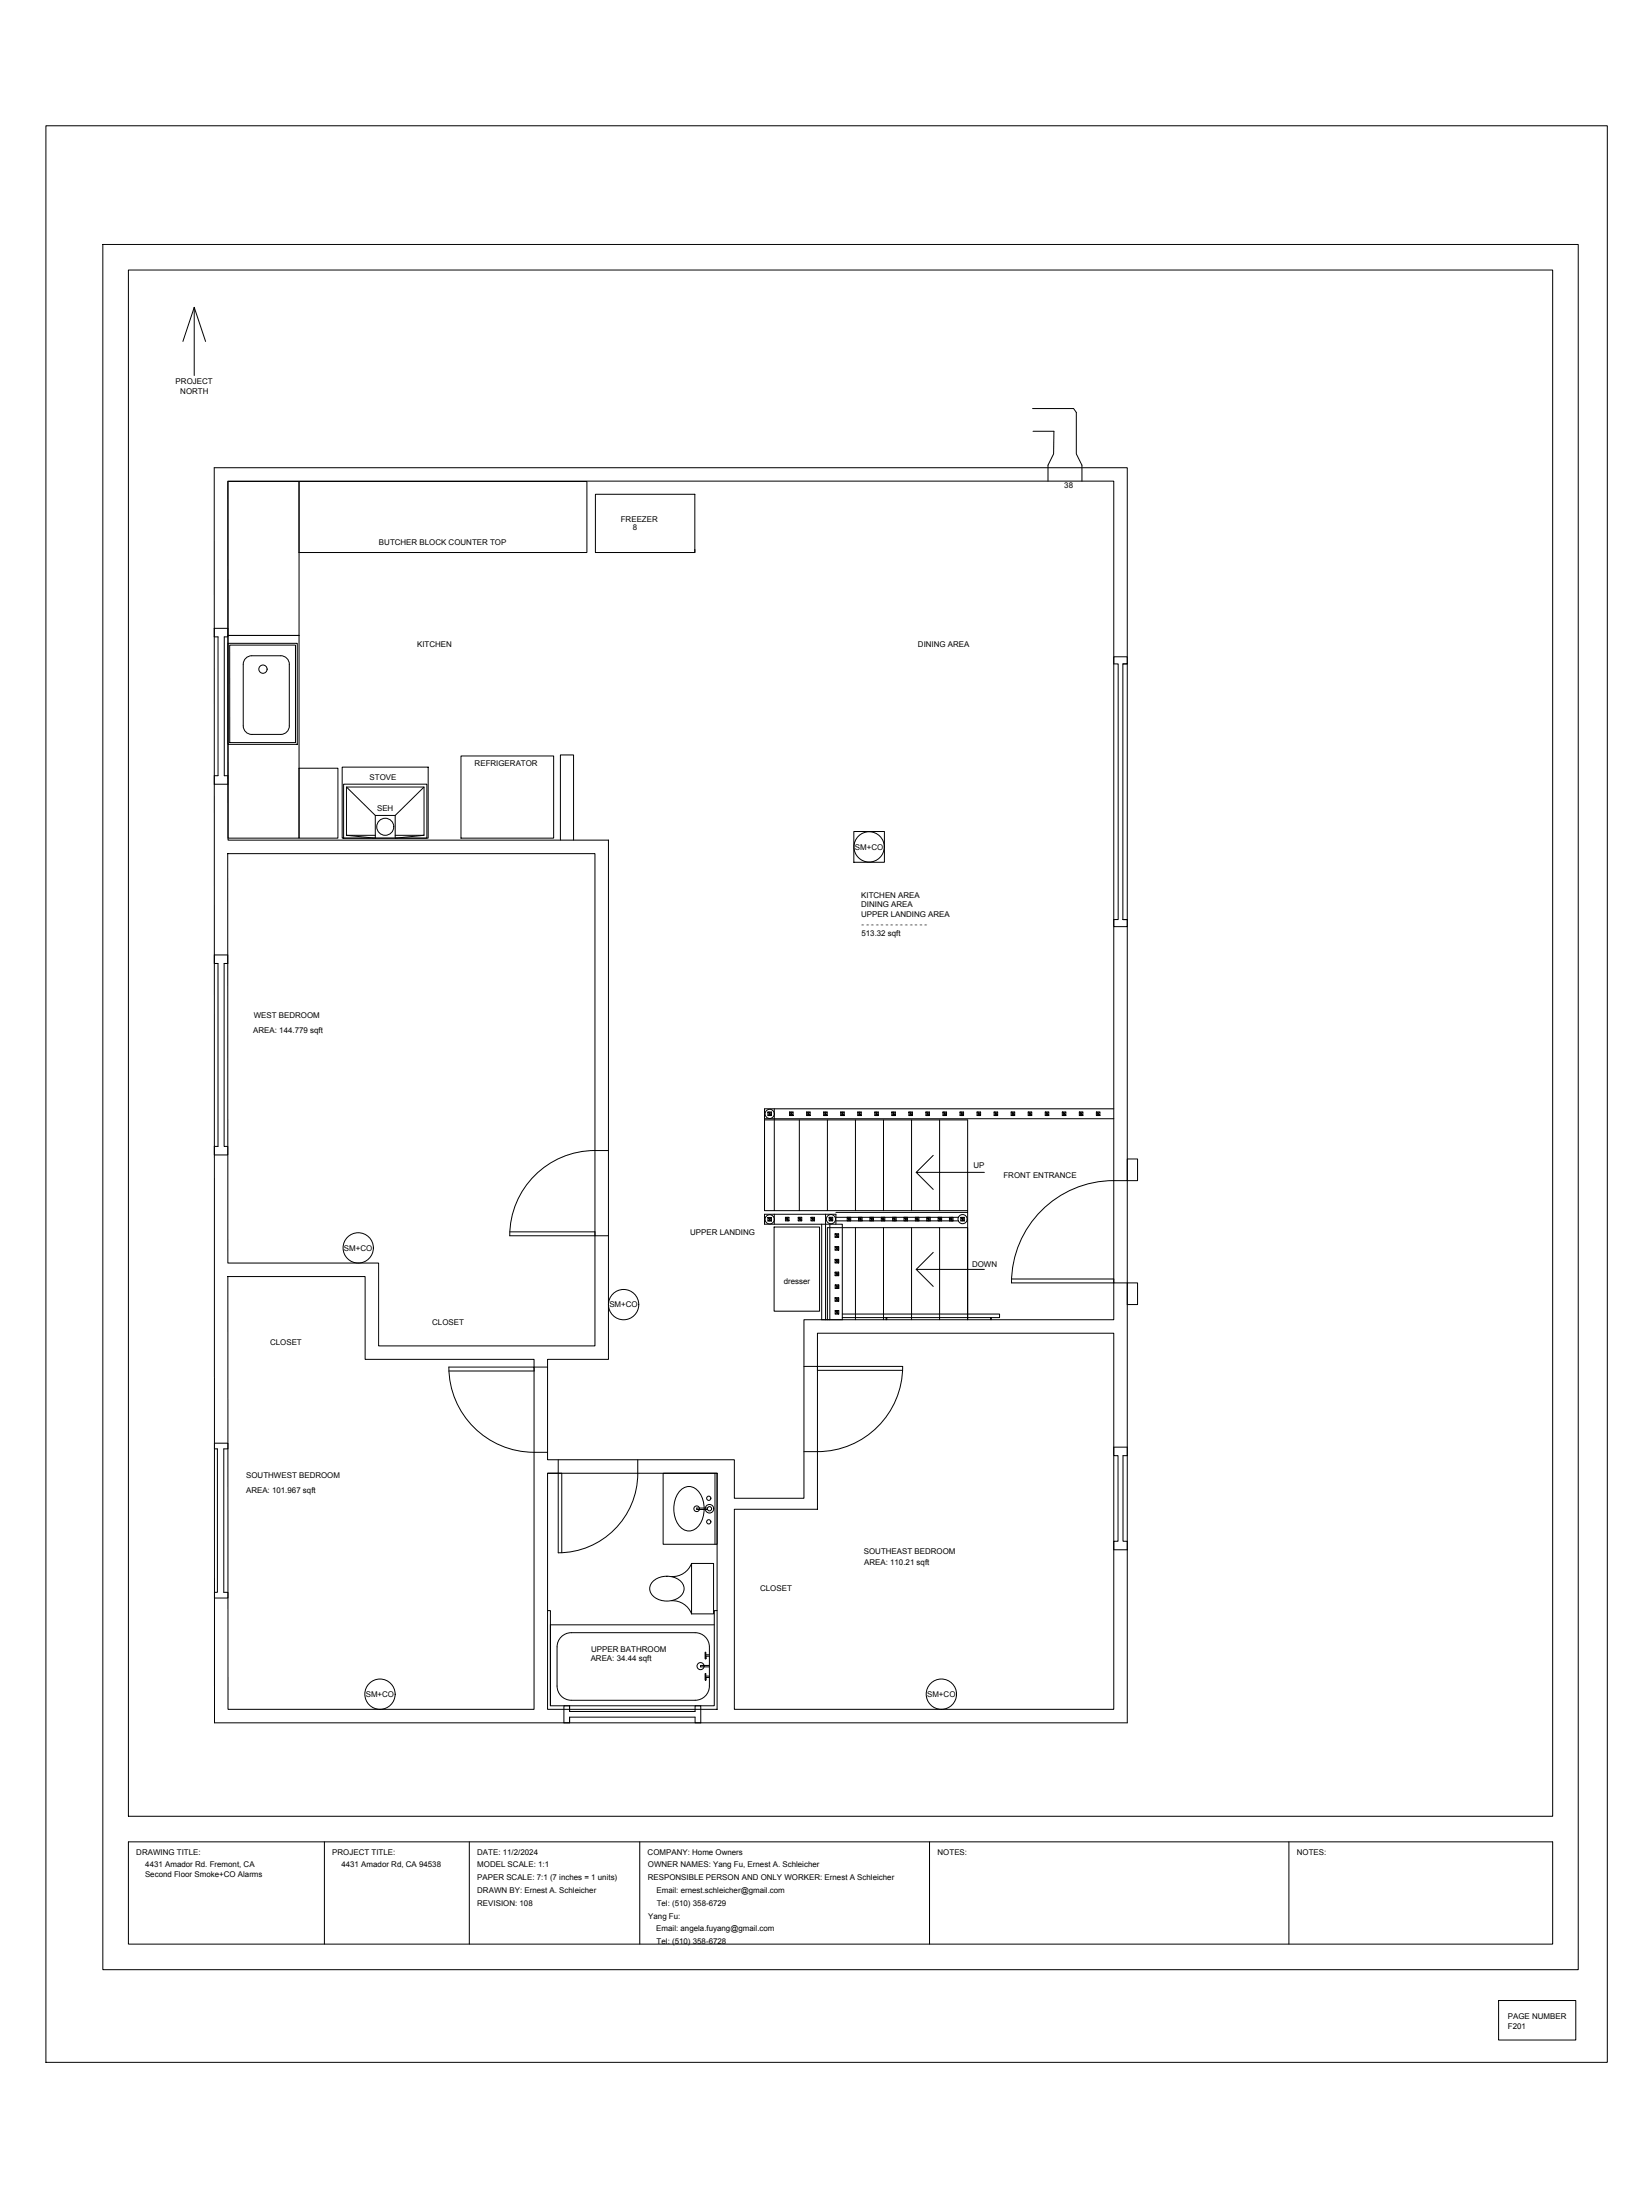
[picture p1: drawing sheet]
<svg xmlns="http://www.w3.org/2000/svg" width="914mm" height="1219mm" viewBox="0 0 914 1219" stroke-linecap="round" stroke-linejoin="round" font-family="sans-serif">
<!-- layer: A201-Floorplan-2nd-floor -->
<g fill="none" stroke="#000" stroke-width=".55">
<path d="M572 226h23l1 3v23l4 6v9M572 239h12v13l-3 6v9M119 259h506v696h-506zM126 267h491v464h-171v99h-39v-21h-104v-56h34v-287h-211zM126 267h40v85h-40zM166 267h159v39h-159zM330 274h55v32h-55zM385 304v2M119 348h7v5h-2v77h2v5h-7M119 353h2v77h-2M126 357h39v56h-39zM126 352h40v112h-40z"/>
<path d="M127 358h37v54h-37zM136 365l4-2h16a5 5 0 0 1 4 5v34a5 5 0 0 1-4 5h-16a5 5 0 0 1-5-5v-34v-2zM622 368h3v-4h-8v4h3v142h-3v4h8v-4h-3M625 368h-3v142M255 419h52v45h-52zM166 426h21v38h-21zM190 425h47v39h-47zM190 435h47v29h-47zM192 436l16 16M235 436l-16 16h-11v12l-16-1M219 452v12l16-1M126 473h204v273h-120v-46h-84z"/>
<path d="M208 463h-16v-27h43v27h-16M311 466v-48h7v48M622 510h3M119 529h7v5h-2v101h2v5h-7M119 534h2v101h-2M424 620h193M426 616h2v2l-2-2v2h2M427 616v2M428 616l-2 2M429 614v57M438 616h2v2l-2-2v2h2M439 616v2"/>
<path d="M440 616l-2 2M447 616h2v2l-2-2v2h2M448 616v2M449 616l-2 2M456 616h2v2l-2-2v2h2M457 616v2M458 616l-2 2M466 616h2v2l-2-2v2h2M467 616v2M468 616l-2 2M475 616h2v2l-2-2v2h2M476 616v2"/>
<path d="M477 616l-2 2M485 616h2v2l-2-2v2h2M486 616v2M487 616l-2 2M494 616h2v2l-2-2v2h2M495 616v2M496 616l-2 2M504 616h2v2l-2-2v2h2M505 616v2M506 616l-2 2M513 616h2v2l-2-2v2h2M514 616v2"/>
<path d="M515 616l-2 2M523 616h2v2l-2-2v2h2M524 616v2M525 616l-2 2M532 616h2v2l-2-2v2h2M533 616v2M534 616l-2 2M541 616h2v2l-2-2v2h2M542 616v2M543 616l-2 2M551 616h2v2l-2-2v2h2M552 616v2"/>
<path d="M553 616l-2 2M560 616h2v2l-2-2v2h2M561 616v2M562 616l-2 2M570 616h2v2l-2-2v2h2M571 616v2M572 616l-2 2M579 616h2v2l-2-2v2h2M580 616v2M581 616l-2 2M589 616h2v2l-2-2v2h2M590 616v2"/>
<path d="M591 616l-2 2M598 616h2v2l-2-2v2h2M599 616v2M600 616l-2 2M608 616h2v2l-2-2v2h2M609 616v2M610 616l-2 2M617 614h-193v57h112M337 638a49 49 0 0 0-48 23 47 47 0 0 0-7 24h55M424 621h112v110v-51h-77v51M443 621v50M459 621v50"/>
<path d="M474 621v50M490 621v50M505 621v50M521 621v50M517 640l-9 10M546 650h-38l9 9M625 642h5v12h-5zM625 654a57 57 0 0 0-64 57h64M426 675h2v2l-2-2v2h2M427 675v2M428 675l-2 2M429 673v5"/>
<path d="M435 675h2v2l-2-2v2h2M436 675v2M437 675l-2 2M442 675h2v2l-2-2v2h2M443 675v2M444 675l-2 2M449 675h2v2l-2-2v2h2M450 675v2M451 675l-2 2M455 678v53h12v-53h-43v-5h39v5M458 673v58M460 675h1v2l-1-2v2h1"/>
<path d="M460 678v53M460 675v2M461 675l-1 2M463 672h73M463 677h68M463 675h68M469 675h2v2l-2-2v2h2M470 675v2M471 675l-2 2M476 675h2v2l-2-2v2h2M477 675v2M478 675l-2 2"/>
<path d="M482 675h2v2l-2-2v2h2M483 675v2M484 675l-2 2M488 675h2v2l-2-2v2h2M489 675v2M490 675l-2 2M495 675h2v2l-2-2v2h2M496 675v2M497 675l-2 2M501 675h2v2l-2-2v2h2M502 675v2M503 675l-2 2"/>
<path d="M507 675h2v2l-2-2v2h2M508 675v2M509 675l-2 2M514 675h2v2l-2-2v2h2M515 675v2M516 675l-2 2M520 675h2v2l-2-2v2h2M521 675v2M522 675l-2 2M526 675h2v2l-2-2v2h2M527 675v2M528 675l-2 2"/>
<path d="M532 675h2v2l-2-2v2h2M533 675v2M534 675l-2 2M283 683h47v2M429 680h25v47h-25zM463 698h2v2l-2-2v2h2v-2l-2 2M463 691h2v2l-2-2v2h2v-2l-2 2M463 684h2v2l-2-2v2h2M464 684v2M464 691v2M464 698v2M465 684l-2 2"/>
<path d="M474 680v51M490 680v51M505 680v51M517 694l-9 9M521 680v51M126 707h76v46h94v194h-170zM463 719h2v2l-2-2v2h2v-2l-2 2M463 705h2v2l-2-2v2h2v-2l-2 2M463 712h2v2l-2-2v2h2v-2l-2 2M464 705v2M464 719v2M464 712v2"/>
<path d="M546 703h-38l9 10M561 709h56v2M625 711h5v12h-5zM453 739h164v208h-210v-111h46zM463 726h2v2l-2-2v2h2M464 726v2M465 726l-2 2M467 728h87v2h-87M491 730v1M549 730v1M249 760h47v-2h-47a47 47 0 0 0 47 47h7M296 758h7"/>
<path d="M446 757h7M500 759h-47v-2h47a47 47 0 0 1-47 47h-7M119 800h7v3h-2v79h2v4h-7M119 803h1v79h-1M303 816h94v131h-94zM309 809v7h-6M353 809a46 46 0 0 1-19 44 44 44 0 0 1-25 8v-45h2v44M367 816h30v40h-30zM396 816v40M617 802h8v5h-3v47h3v5h-8v-5h3v-47h-3zM377 826a7 7 0 0 1 7-2 7 7 0 0 1 5 6 14 14 0 0 1-5 18 8 8 0 0 1-10-7 16 16 0 0 1 3-15zM392 836h-6v1h6"/>
<path d="M362 876a11 11 0 0 1 17 3 8 8 0 0 1-11 8 7 7 0 0 1-7-9zM383 866a11 11 0 0 1-11 8M383 866h12v28h-12M383 866v28M303 893h2v52h91v-52h1M372 887a11 11 0 0 1 11 7M311 907l3-2h3h68a8 8 0 0 1 8 8v21a8 8 0 0 1-8 8h-68a8 8 0 0 1-8-8v-22zM391 917h2M393 918h-2v1v-3v3M396 900h-91v45M391 929h2M393 930h-2v1v-4v4"/>
<path d="M393 923h-5v1h5M316 945v3h69v-3h3v10h-3v-3h-69v3M316 948v-3h-3v10h3v-3"/>
<circle cx="146" cy="371" r="2.3"/>
<circle cx="214" cy="458" r="5"/>
<circle cx="427" cy="617" r="2.6"/>
<circle cx="427" cy="676" r="2.6"/>
<circle cx="460" cy="676" r="2.6"/>
<circle cx="533" cy="676" r="2.5"/>
<circle cx="386" cy="836" r="1.6"/>
<circle cx="393" cy="830" r="1.2"/>
<circle cx="393" cy="836" r="2.4"/>
<circle cx="393" cy="836" r="1.2"/>
<circle cx="393" cy="843" r="1.2"/>
<circle cx="388" cy="923" r="2"/>
</g>
<!-- layer: Title Block -->
<path d="M71 1021h789v56h-789z" fill="none" stroke="#000" stroke-width=".55"/>
<!-- layer: 00-page-edge -->
<path d="M25 70h866v1073h-866zM57 135h818v957h-818zM71 150h789v857h-789zM108 170v38M101 189l7-19 6 19M71 1021h.1M180 1021v56M260 1021v56M355 1021v56M515 1021v56M714 1021v56M830 1109h43v22h-43z" fill="none" stroke="#000" stroke-width=".55"/>
<!-- layer: A201-Text -->
<path d="M330 306h2" fill="none" stroke="#000" stroke-width=".55"/>
<!-- layer: F201-Fire-and-CO-2nd-floor -->
<g fill="none" stroke="#000" stroke-width=".55">
<path d="M473 461h17v17h-17z"/>
<circle cx="482" cy="469" r="8"/>
<circle cx="199" cy="692" r="8"/>
<circle cx="346" cy="723" r="8"/>
<circle cx="211" cy="939" r="8"/>
<circle cx="522" cy="939" r="8"/>
</g>
<g font-size="4.4">
<text x="97" y="213">PROJECT</text>
<text x="100" y="218">NORTH</text>
<text x="590" y="271">38</text>
<text x="344" y="289">FREEZER</text>
<text x="351" y="294">8</text>
<text x="210" y="302">BUTCHER BLOCK COUNTER TOP</text>
<text x="231" y="359">KITCHEN</text>
<text x="509" y="358">DINING AREA</text>
<text x="263" y="425">REFRIGERATOR</text>
<text x="205" y="432">STOVE</text>
<text x="209" y="449">SEH</text>
<text x="474" y="471">SM+CO</text>
<text x="477" y="498">KITCHEN AREA</text>
<text x="477" y="503">DINING AREA</text>
<text x="477" y="508">UPPER LANDING AREA</text>
<text x="477" y="513">- - - - - - - - - - - - - -</text>
<text x="477" y="519">513.32 sqft</text>
<text x="141" y="564">WEST BEDROOM</text>
<text x="140" y="573">AREA: 144.779 sqft</text>
<text x="539" y="647">UP</text>
<text x="556" y="653">FRONT ENTRANCE</text>
<text x="383" y="684">UPPER LANDING</text>
<text x="191" y="693">SM+CO</text>
<text x="539" y="702">DOWN</text>
<text x="434" y="712">dresser</text>
<text x="338" y="725">SM+CO</text>
<text x="240" y="734">CLOSET</text>
<text x="150" y="746">CLOSET</text>
<text x="136" y="819">SOUTHWEST BEDROOM</text>
<text x="136" y="827">AREA: 101.967 sqft</text>
<text x="479" y="861">SOUTHEAST BEDROOM</text>
<text x="479" y="867">AREA: 110.21 sqft</text>
<text x="421" y="882">CLOSET</text>
<text x="328" y="915">UPPER BATHROOM</text>
<text x="327" y="921">AREA: 34.44 sqft</text>
<text x="203" y="940">SM+CO</text>
<text x="514" y="940">SM+CO</text>
<text x="76" y="1028">DRAWING TITLE:</text>
<text x="184" y="1028">PROJECT TITLE:</text>
<text x="264" y="1028">DATE: 11/2/2024</text>
<text x="359" y="1028">COMPANY: Home Owners</text>
<text x="520" y="1028">NOTES:</text>
<text x="719" y="1028">NOTES:</text>
<text x="81" y="1035">4431 Amador Rd. Fremont, CA</text>
<text x="189" y="1035">4431 Amador Rd, CA 94538</text>
<text x="264" y="1035">MODEL SCALE: 1:1</text>
<text x="359" y="1035">OWNER NAMES: Yang Fu, Ernest A. Schleicher</text>
<text x="80" y="1040">Second Floor Smoke+CO Alarms</text>
<text x="264" y="1042">PAPER SCALE: 7:1 (7 inches = 1 units)</text>
<text x="359" y="1042">RESPONSIBLE PERSON AND ONLY WORKER: Ernest A Schleicher</text>
<text x="264" y="1049">DRAWN BY: Ernest A. Schleicher</text>
<text x="364" y="1049">Email: ernest.schleicher@gmail.com</text>
<text x="264" y="1056">REVISION: 108</text>
<text x="364" y="1056">Tel: (510) 358-6729</text>
<text x="359" y="1063">Yang Fu:</text>
<text x="364" y="1070">Email: angela.fuyang@gmail.com</text>
<text x="364" y="1077">Tel: (510) 358-6728</text>
<text x="836" y="1119">PAGE NUMBER</text>
<text x="836" y="1124">F201</text>
</g>
</svg>
